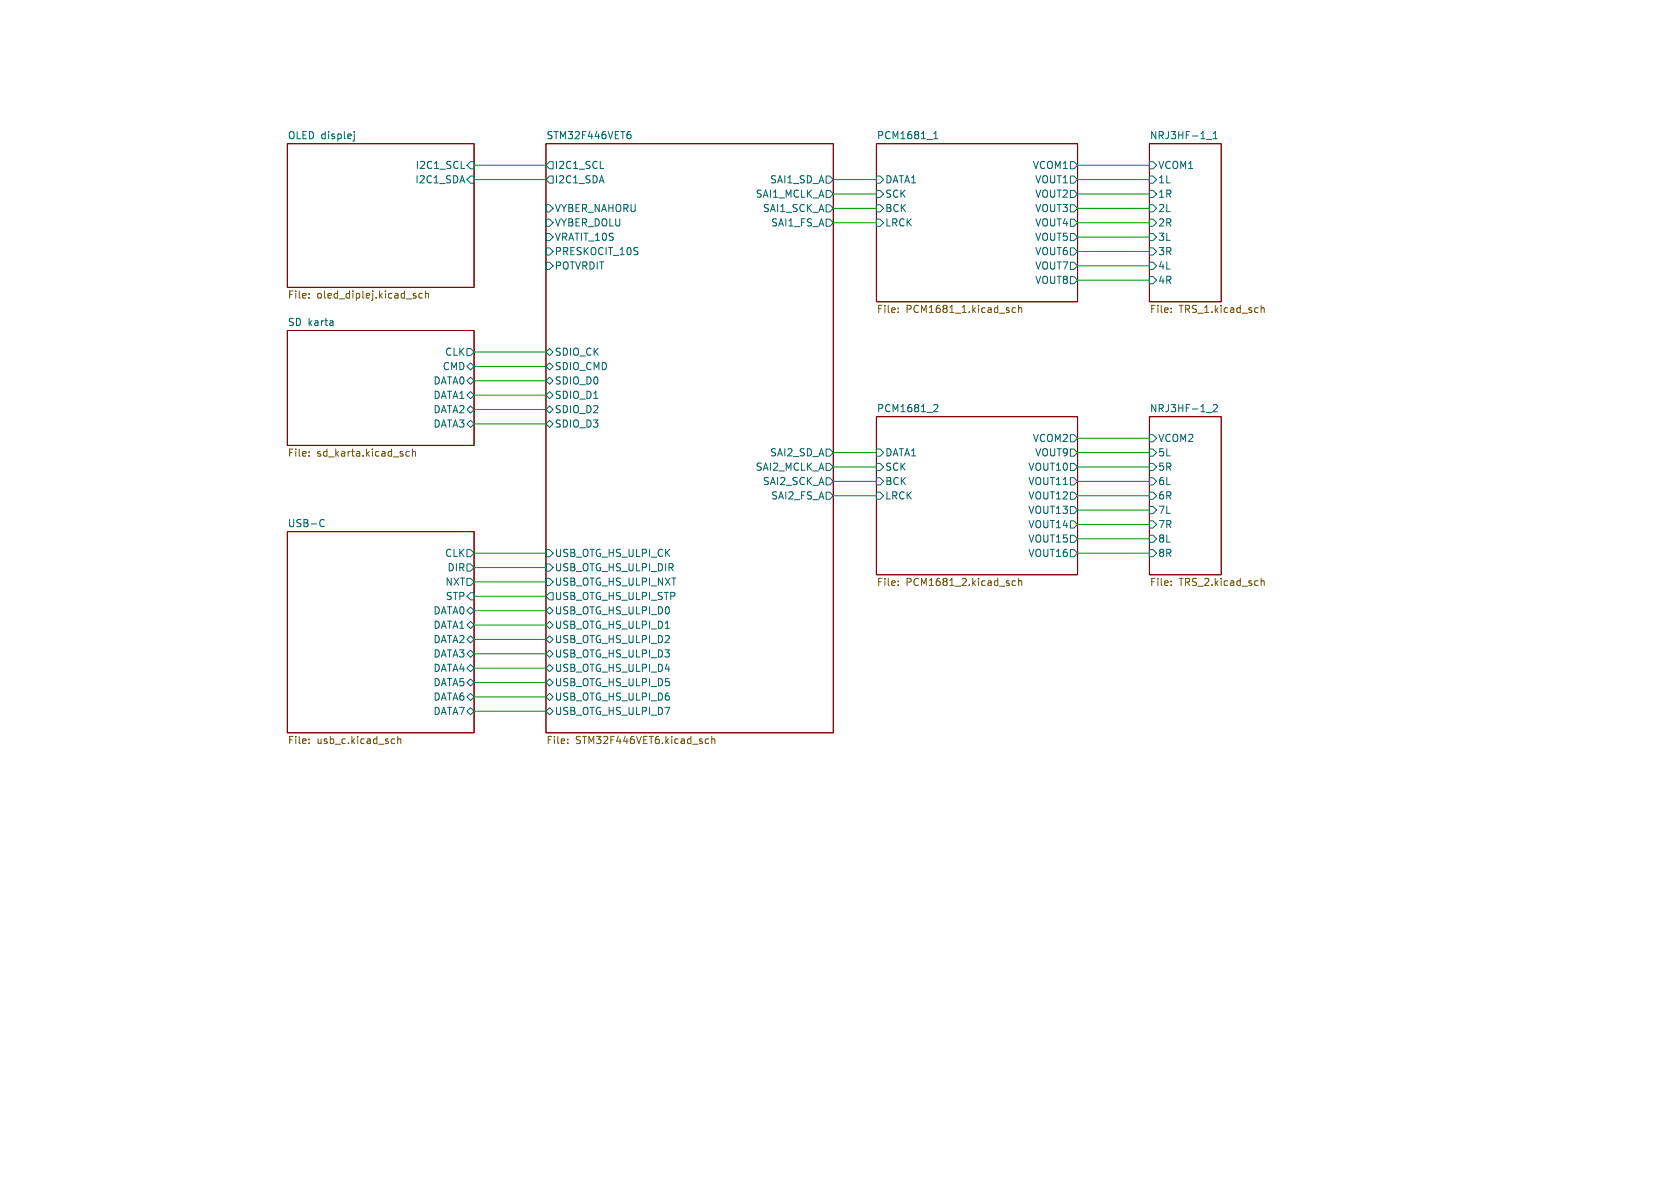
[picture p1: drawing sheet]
<svg xmlns="http://www.w3.org/2000/svg" width="297mm" height="210mm" viewBox="0 0 297 210" stroke-linecap="round" stroke-linejoin="round" font-family="sans-serif">
<path d="M50.8 25.4h33v25.4h-33zM96.5 25.4h50.8v104.1h-50.8zM154.9 25.4h35.6v27.9h-35.6zM203.2 25.4h12.7v27.9h-12.7zM50.8 58.4h33v20.3h-33zM154.9 73.7h35.6v27.9h-35.6zM203.2 73.7h12.7v27.9h-12.7zM50.8 94h33v35.5h-33z" fill="none" stroke="#840000" stroke-width=".18"/>
<g fill="none" stroke="#006464" stroke-width=".18">
<path d="M62.6 23.3v.1M62.6 23.7v1.1l-.2 .1M81.5 29.8h.6M83.2 28.6h.6v1.2h-.6l-.7-.6zM83.2 31.1h.6v1.3h-.6l-.7-.6zM96.5 38.7h.7l.6 .7-.6 .6h-.7zM96.5 36.2h.7l.6 .6-.6 .7h-.7zM97.2 28.6h.6v1.2h-.6l-.7-.6zM97.2 31.1h.6v1.3h-.6l-.7-.6zM106.1 29.8h.6M111.1 23.7h.2l.3 .3-.1 .4-.4 .1M111.2 23.3h.2"/>
<path d="M146 38.7h.7l.6 .7-.6 .6h-.7zM146 33.7h.7l.6 .6-.6 .6h-.7zM146 36.2h.7l.6 .6-.6 .7h-.7zM146 31.1h.7l.6 .7-.6 .6h-.7zM154.9 36.2h.7l.6 .6-.6 .7h-.7zM154.9 31.1h.7l.6 .7-.6 .6h-.7zM154.9 38.7h.7l.6 .7-.6 .6h-.7zM154.9 33.7h.7l.6 .6-.6 .6h-.7zM165.1 24.5h.7M165.1 23.6l.3-.3v1.2M189.2 31.1h.7l.6 .7-.6 .6h-.7zM189.2 33.7h.7l.6 .6-.6 .6h-.7z"/>
<path d="M189.2 36.2h.7l.6 .6-.6 .7h-.7zM189.2 38.7h.7l.6 .7-.6 .6h-.7zM189.2 28.6h.7l.6 .6-.6 .6h-.7zM203.2 31.1h.6l.7 .7-.7 .6h-.6zM203.2 33.7h.6l.7 .6-.7 .6h-.6zM203.2 36.2h.6l.7 .6-.7 .7h-.6zM203.2 38.7h.6l.7 .7-.7 .6h-.6zM203.2 28.6h.6l.7 .6-.7 .6h-.6zM213.3 24.6h.9M214.5 24.5h.7M214.5 23.6l.4-.3v1.2M96.5 46.4h.7l.6 .6-.6 .6h-.7z"/>
<path d="M96.5 43.8h.7l.6 .7-.6 .6h-.7zM96.5 41.3h.7l.6 .6-.6 .6h-.7zM189.2 41.3h.7l.6 .6-.6 .6h-.7zM189.2 43.8h.7l.6 .7-.6 .6h-.7zM189.2 46.4h.7l.6 .6-.6 .6h-.7zM189.2 48.9h.7l.6 .6-.6 .7h-.7zM203.2 41.3h.6l.7 .6-.7 .6h-.6zM203.2 43.8h.6l.7 .7-.7 .6h-.6zM203.2 46.4h.6l.7 .6-.7 .6h-.6zM203.2 48.9h.6l.7 .6-.7 .7h-.6zM82.5 61.6h.7l.6 .6-.6 .7h-.7zM82.5 64.8l.7-.7 .6 .7-.6 .6z"/>
<path d="M82.5 67.3l.7-.6 .6 .6-.6 .6zM82.5 69.9l.7-.7 .6 .7-.6 .6zM82.5 74.9l.7-.6 .6 .6-.6 .7zM83.2 71.8l.6 .6-.6 .6-.7-.6zM96.5 62.2l.7-.6 .6 .6-.6 .7zM96.5 64.8l.7-.7 .6 .7-.6 .6zM96.5 67.3l.7-.6 .6 .6-.6 .6zM96.5 69.9l.7-.7 .6 .7-.6 .6zM96.5 72.4l.7-.6 .6 .6-.6 .6zM97.2 74.3l.6 .6-.6 .7-.7-.7zM146 79.4h.7l.6 .6-.6 .6h-.7zM154.9 79.4h.7l.6 .6-.6 .6h-.7z"/>
<path d="M165.3 71.5l.4 .1 .1 .3-.8 .9h.8M189.2 76.8h.7l.6 .7-.6 .6h-.7zM189.2 79.4h.7l.6 .6-.6 .6h-.7zM203.2 79.4h.6l.7 .6-.7 .6h-.6zM203.2 76.8h.6l.7 .7-.7 .6h-.6zM213.3 72.9h.9M214.5 71.6l.5-.1 .2 .4-.8 .9h.8M56.8 91.9l.3-.1 .2 .2M57.3 93l-.2 .1-.3-.1M82.5 97.2h.7l.6 .6-.6 .6h-.7zM82.5 99.7h.7l.6 .6-.6 .7h-.7zM96.5 97.2h.7l.6 .6-.6 .6h-.7z"/>
<path d="M96.5 99.7h.7l.6 .6-.6 .7h-.7zM146 87h.7l.6 .6-.6 .7h-.7zM146 81.9h.7l.6 .7-.6 .6h-.7zM146 84.5h.7l.6 .6-.6 .6h-.7zM154.9 84.5h.7l.6 .6-.6 .6h-.7zM154.9 87h.7l.6 .6-.6 .7h-.7zM154.9 81.9h.7l.6 .7-.6 .6h-.7zM189.2 81.9h.7l.6 .7-.6 .6h-.7zM189.2 84.5h.7l.6 .6-.6 .6h-.7zM189.2 87h.7l.6 .6-.6 .7h-.7zM189.2 89.5h.7l.6 .7-.6 .6h-.7zM189.2 92.1h.7l.6 .6-.6 .6h-.7z"/>
<path d="M189.2 94.6h.7l.6 .7-.6 .6h-.7zM189.2 97.2h.7l.6 .6-.6 .6h-.7zM203.2 81.9h.6l.7 .7-.7 .6h-.6zM203.2 84.5h.6l.7 .6-.7 .6h-.6zM203.2 87h.6l.7 .6-.7 .7h-.6zM203.2 89.5h.6l.7 .7-.7 .6h-.6zM203.2 92.1h.6l.7 .6-.7 .6h-.6zM203.2 94.6h.6l.7 .7-.7 .6h-.6zM203.2 97.2h.6l.7 .6-.7 .6h-.6zM82.5 110.5l.7-.6 .6 .6-.6 .6zM82.5 113l.7-.6 .6 .6-.6 .7zM82.5 115.6l.7-.7 .6 .7-.6 .6z"/>
<path d="M82.5 102.2h.7l.6 .7-.6 .6h-.7zM83.2 107.3l.6 .7-.6 .6-.7-.6zM83.2 117.5l.6 .6-.6 .6-.7-.6zM83.2 104.8h.6v1.2h-.6l-.7-.6zM96.5 108l.7-.7 .6 .7-.6 .6zM96.5 113l.7-.6 .6 .6-.6 .7zM96.5 115.6l.7-.7 .6 .7-.6 .6zM96.5 118.1l.7-.6 .6 .6-.6 .6zM96.5 102.2h.7l.6 .7-.6 .6h-.7zM97.2 109.9l.6 .6-.6 .6-.7-.6zM97.2 104.8h.6v1.2h-.6l-.7-.6zM117.6 111.1h.7"/>
<path d="M82.5 120.7l.7-.7 .6 .7-.6 .6zM82.5 123.2l.7-.6 .6 .6-.6 .6zM82.5 125.7l.7-.6 .6 .6-.6 .7zM96.5 123.2l.7-.6 .6 .6-.6 .6zM96.5 125.7l.7-.6 .6 .6-.6 .7zM97.2 120l.6 .7-.6 .6-.7-.6z"/>
</g>
<g fill="none" stroke="#725600" stroke-width=".18">
<path d="M54.6 51.9v.1M54.6 52.6v.1M73.2 52.3h.3l.1 .2-.2 .2h-.2M73.2 51.9h.3M74.7 51.9h-.4l-.2 .2 .1 .5h.5M75.2 52l.2-.1h.3l.1 .8M75.2 51.4v1.3M158.8 55.1v.1M158.8 54.5v.1M179.5 54.5l-.3-.1-.3 .2 .1 .6h.5M180.1 54.5l.2-.1 .3 .1v.7M180.1 54v1.2"/>
<path d="M207 54.5v.1M207 55.1v.1M223 54.5l.1-.1 .3 .1 .1 .7M223 54v1.2M54.6 79.9v.1M72.4 79.9l-.4-.1-.2 .2 .1 .6h.5M72.9 79.9l.2-.1 .3 .1 .1 .7M72.9 79.4v1.2M54.6 80.5v.1M158.8 102.7v.1M158.8 103.4v.1M179.5 102.7h-.3l-.3 .2 .1 .5h.5"/>
<path d="M180.1 102.2v1.3M180.1 102.8l.2-.1h.3v.8M207 103.4v.1M207 102.7v.1M223 102.2v1.3M223 102.8l.1-.1h.3l.1 .8M54.6 130.7v.1M54.6 131.3v.1M69.4 130.6l.4 .1M69.8 131.4h-.4M70.3 130.7l.2-.1 .3 .1 .1 .7M70.3 130.2v1.2"/>
<path d="M100.4 131.3v.1M100.4 130.7v.1M124.7 131.3l.2 .1h.4M125.3 130.7l-.4-.1-.2 .1M125.8 130.7l.2-.1 .3 .1 .1 .7M125.8 130.2v1.2"/>
</g>
<g fill="none" stroke="#009600" stroke-width=".18">
<path d="M83.8 31.8h12.7M83.8 29.2h12.7M147.3 34.3h7.6M147.3 31.8h7.6M147.3 36.8h7.6M147.3 39.4h7.6M190.5 34.3h12.7M190.5 31.8h12.7M190.5 36.8h12.7M190.5 29.2h12.7M190.5 39.4h12.7M190.5 49.5h12.7"/>
<path d="M190.5 47h12.7M190.5 44.5h12.7M190.5 41.9h12.7M83.8 74.9h12.7M83.8 64.8h12.7M83.8 69.9h12.7M83.8 72.4h12.7M83.8 67.3h12.7M83.8 62.2h12.7M190.5 77.5h12.7M83.8 97.8h12.7M147.3 82.6h7.6"/>
<path d="M147.3 87.6h7.6M147.3 85.1h7.6M147.3 80h7.6M190.5 82.6h12.7M190.5 95.3h12.7M190.5 92.7h12.7M190.5 97.8h12.7M190.5 87.6h12.7M190.5 85.1h12.7M190.5 90.2h12.7M190.5 80h12.7M83.8 102.9h12.7"/>
<path d="M83.8 110.5h12.7M83.8 108h12.7M83.8 105.4h12.7M83.8 100.3h12.7M83.8 113h12.7M83.8 115.6h12.7M83.8 118.1h12.7M83.8 125.7h12.7M83.8 123.2h12.7M83.8 120.7h12.7"/>
</g>
<g font-size="1.8" fill="#006464">
<text x="50.8" y="24.7">OLED displej</text>
<text x="96.5" y="24.7">STM32F446VET6</text>
<text x="154.9" y="24.7">PCM1681_1</text>
<text x="203.2" y="24.7">NRJ3HF-1_1</text>
<text x="73.3" y="32.6">I2C1_SDA</text>
<text x="73.4" y="30.1">I2C1_SCL</text>
<text x="98" y="30.1">I2C1_SCL</text>
<text x="98" y="32.6">I2C1_SDA</text>
<text x="133.5" y="35.2">SAI1_MCLK_A</text>
<text x="136" y="32.6">SAI1_SD_A</text>
<text x="156.4" y="32.6">DATA1</text>
<text x="156.4" y="35.2">SCK</text>
<text x="182.5" y="30.1">VCOM1</text>
<text x="182.9" y="32.6">VOUT1</text>
<text x="182.9" y="35.2">VOUT2</text>
<text x="204.7" y="32.6">1L</text>
<text x="204.7" y="35.2">1R</text>
<text x="204.7" y="30.1">VCOM1</text>
<text x="98" y="40.2">VYBER_DOLU</text>
<text x="98" y="37.7">VYBER_NAHORU</text>
<text x="134.8" y="37.7">SAI1_SCK_A</text>
<text x="136.2" y="40.2">SAI1_FS_A</text>
<text x="156.4" y="37.7">BCK</text>
<text x="156.4" y="40.2">LRCK</text>
<text x="182.9" y="37.7">VOUT3</text>
<text x="182.9" y="40.2">VOUT4</text>
<text x="204.7" y="37.7">2L</text>
<text x="204.7" y="40.2">2R</text>
<text x="98" y="47.9">POTVRDIT</text>
<text x="98" y="45.3">PRESKOCIT_10S</text>
<text x="98" y="42.8">VRATIT_10S</text>
<text x="182.9" y="42.8">VOUT5</text>
<text x="182.9" y="45.3">VOUT6</text>
<text x="182.9" y="47.9">VOUT7</text>
<text x="204.7" y="42.8">3L</text>
<text x="204.7" y="45.3">3R</text>
<text x="204.7" y="47.9">4L</text>
<text x="182.9" y="50.4">VOUT8</text>
<text x="204.7" y="50.4">4R</text>
<text x="50.8" y="57.7">SD karta</text>
<text x="78.2" y="65.6">CMD</text>
<text x="78.6" y="63.1">CLK</text>
<text x="98" y="63.1">SDIO_CK</text>
<text x="98" y="65.6">SDIO_CMD</text>
<text x="76.5" y="68.2">DATA0</text>
<text x="76.5" y="70.7">DATA1</text>
<text x="98" y="68.2">SDIO_D0</text>
<text x="98" y="70.7">SDIO_D1</text>
<text x="76.5" y="73.3">DATA2</text>
<text x="76.5" y="75.8">DATA3</text>
<text x="98" y="73.3">SDIO_D2</text>
<text x="98" y="75.8">SDIO_D3</text>
<text x="154.9" y="72.9">PCM1681_2</text>
<text x="203.2" y="72.9">NRJ3HF-1_2</text>
<text x="133.5" y="83.4">SAI2_MCLK_A</text>
<text x="136" y="80.9">SAI2_SD_A</text>
<text x="156.4" y="80.9">DATA1</text>
<text x="156.4" y="83.4">SCK</text>
<text x="181.7" y="83.4">VOUT10</text>
<text x="182.5" y="78.3">VCOM2</text>
<text x="182.9" y="80.9">VOUT9</text>
<text x="204.7" y="80.9">5L</text>
<text x="204.7" y="83.4">5R</text>
<text x="204.7" y="78.3">VCOM2</text>
<text x="134.8" y="86">SAI2_SCK_A</text>
<text x="136.2" y="88.5">SAI2_FS_A</text>
<text x="156.4" y="86">BCK</text>
<text x="156.4" y="88.5">LRCK</text>
<text x="181.7" y="86">VOUT11</text>
<text x="181.7" y="88.5">VOUT12</text>
<text x="204.7" y="86">6L</text>
<text x="204.7" y="88.5">6R</text>
<text x="50.8" y="93.3">USB-C</text>
<text x="181.7" y="91">VOUT13</text>
<text x="181.7" y="93.6">VOUT14</text>
<text x="204.7" y="91">7L</text>
<text x="204.7" y="93.6">7R</text>
<text x="78.6" y="98.7">CLK</text>
<text x="79" y="101.2">DIR</text>
<text x="98" y="98.7">USB_OTG_HS_ULPI_CK</text>
<text x="98" y="101.2">USB_OTG_HS_ULPI_DIR</text>
<text x="181.7" y="96.1">VOUT15</text>
<text x="181.7" y="98.7">VOUT16</text>
<text x="204.7" y="96.1">8L</text>
<text x="204.7" y="98.7">8R</text>
<text x="78.6" y="103.7">NXT</text>
<text x="78.7" y="106.3">STP</text>
<text x="98" y="103.7">USB_OTG_HS_ULPI_NXT</text>
<text x="98" y="106.3">USB_OTG_HS_ULPI_STP</text>
<text x="76.5" y="108.8">DATA0</text>
<text x="76.5" y="111.4">DATA1</text>
<text x="76.5" y="113.9">DATA2</text>
<text x="98" y="108.8">USB_OTG_HS_ULPI_D0</text>
<text x="98" y="111.4">USB_OTG_HS_ULPI_D1</text>
<text x="98" y="113.9">USB_OTG_HS_ULPI_D2</text>
<text x="76.5" y="116.4">DATA3</text>
<text x="76.5" y="119">DATA4</text>
<text x="98" y="116.4">USB_OTG_HS_ULPI_D3</text>
<text x="98" y="119">USB_OTG_HS_ULPI_D4</text>
<text x="76.5" y="121.5">DATA5</text>
<text x="76.5" y="124.1">DATA6</text>
<text x="98" y="121.5">USB_OTG_HS_ULPI_D5</text>
<text x="98" y="124.1">USB_OTG_HS_ULPI_D6</text>
<text x="76.5" y="126.6">DATA7</text>
<text x="98" y="126.6">USB_OTG_HS_ULPI_D7</text>
</g>
<g font-size="1.8" fill="#725600">
<text x="50.8" y="53.1">File:</text>
<text x="56" y="53.1">oled_diplej.kicad_sch</text>
<text x="154.9" y="55.7">File:</text>
<text x="160.2" y="55.7">PCM1681_1.kicad_sch</text>
<text x="203.2" y="55.7">File:</text>
<text x="208.4" y="55.7">TRS_1.kicad_sch</text>
<text x="50.8" y="81.1">File:</text>
<text x="56" y="81.1">sd_karta.kicad_sch</text>
<text x="154.9" y="103.9">File:</text>
<text x="160.2" y="103.9">PCM1681_2.kicad_sch</text>
<text x="203.2" y="103.9">File:</text>
<text x="208.4" y="103.9">TRS_2.kicad_sch</text>
<text x="50.8" y="131.9">File:</text>
<text x="56" y="131.9">usb_c.kicad_sch</text>
<text x="96.5" y="131.9">File:</text>
<text x="101.7" y="131.9">STM32F446VET6.kicad_sch</text>
</g>
</svg>
